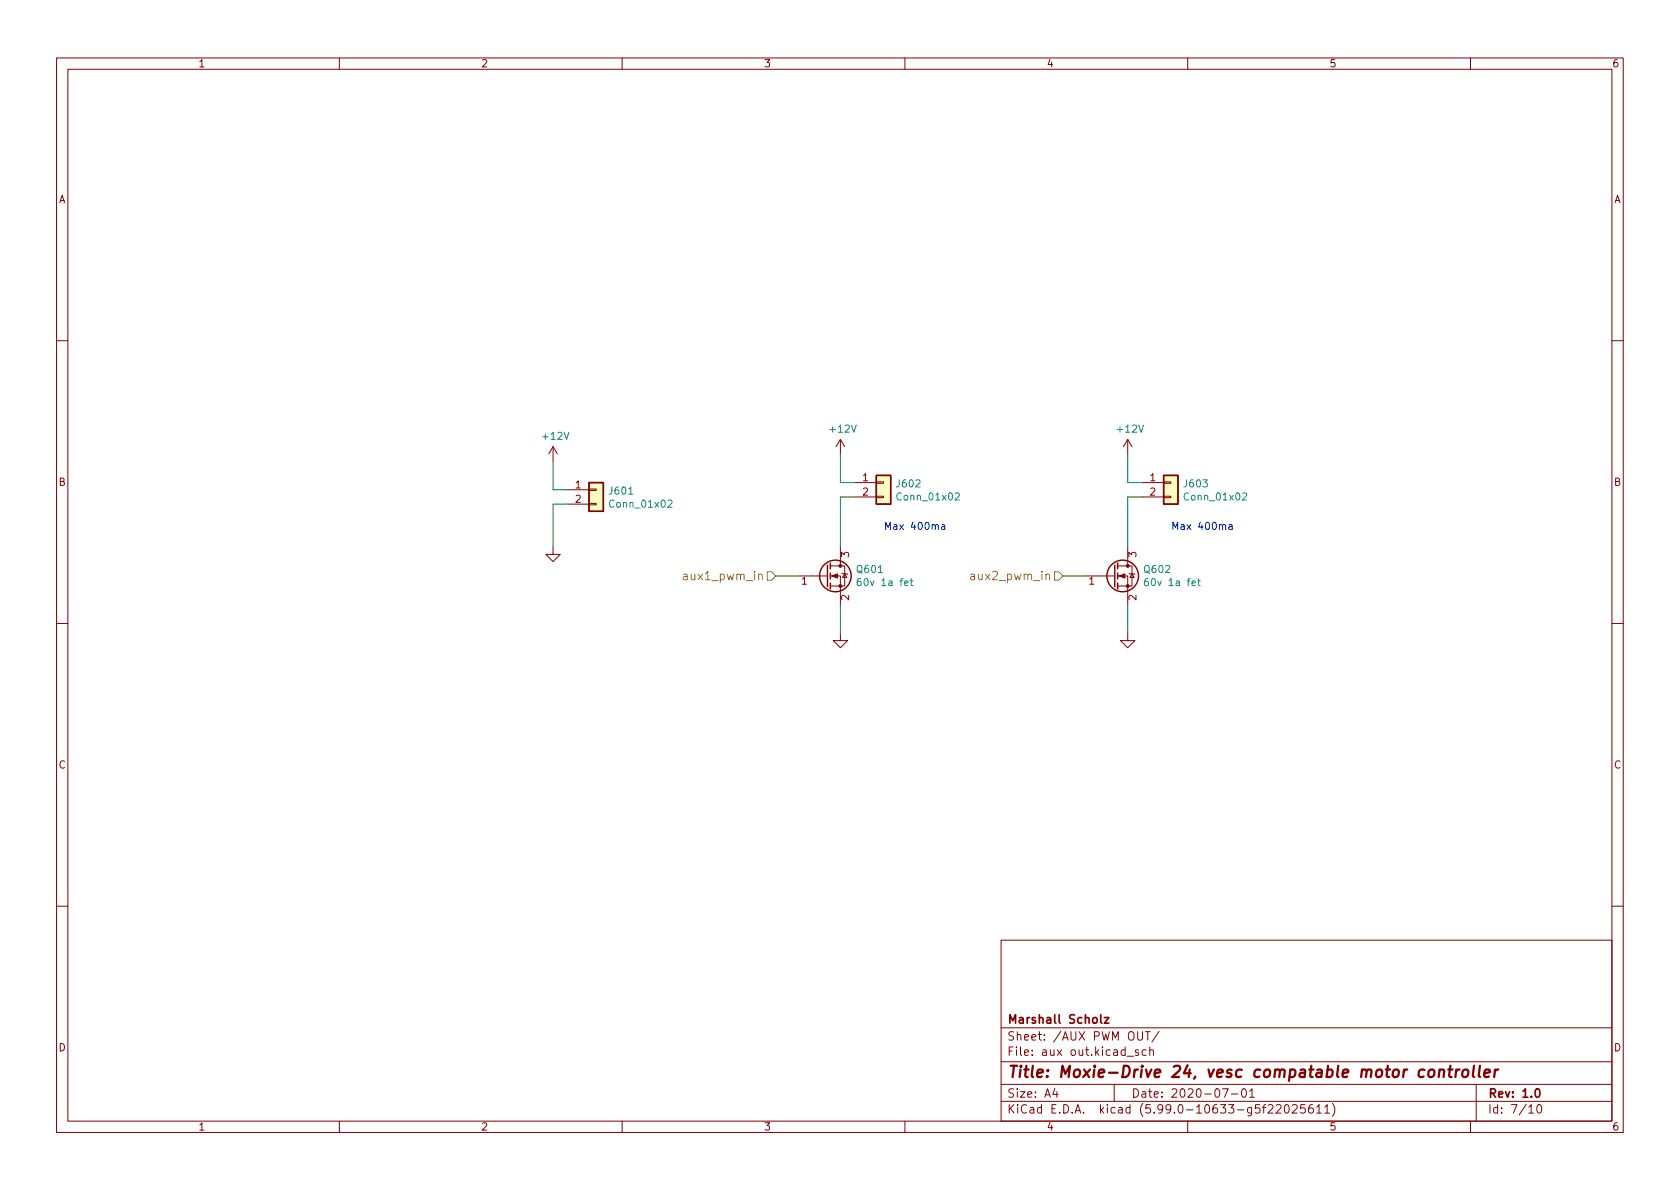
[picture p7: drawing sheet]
<svg xmlns="http://www.w3.org/2000/svg" width="297mm" height="210mm" viewBox="0 0 297 210" stroke-linecap="round" stroke-linejoin="round" font-family="sans-serif">
<g fill="none" stroke="#840000" stroke-width=".18">
<path d="M10 10.2h277v190.1h-277zM12 12.2h273v186.1h-273zM60 10.2v2M110 10.2v2M160 10.2v2M210 10.2v2M260 10.2v2M10 60.2h2M97.8 79l-.8 1.3M97.8 79v2.5M97.8 79l.8 1.3M148.6 77.7l-.8 1.3"/>
<path d="M148.6 77.7v2.6M148.6 77.7l.8 1.3M199.4 77.7l-.8 1.3M199.4 77.7v2.6M199.4 77.7l.8 1.3M285 60.2h2M97.8 96.8v1.2h-1.3l1.3 1.3 1.3-1.3h-1.3M100.3 86.6h3.8M100.3 89.1h3.8M104.1 89h1.3v.3h-1.3zM104.1 86.5h1.3v.2h-1.3zM148.6 96.8v3.3"/>
<path d="M151.1 85.3h3.8M151.1 87.9h3.8M154.9 87.8h1.3v.2h-1.3zM154.9 85.2h1.3v.3h-1.3zM199.4 96.8v3.3M201.9 85.3h3.8M201.9 87.9h3.8M205.7 87.8h1.3v.2h-1.3zM205.7 85.2h1.3v.3h-1.3zM10 110.2h2M141 101.8h5.3M146.8 101.8h1.8v5.1"/>
<path d="M146.8 100.1h2.6v3.5h-2.6M148.6 112v1.3h-1.3l1.3 1.2 1.3-1.2h-1.3M148.8 101.3l.2 .2h.7l.2 .1M149.4 101.5l.3 .6h-.7zM191.8 101.8h5.3M197.6 101.8h1.8v5.1M197.6 100.1h2.6v3.5h-2.6M199.4 112v1.3h-1.3l1.3 1.2 1.3-1.2h-1.3M199.6 101.3l.2 .2h.7l.2 .1M200.2 101.5l.3 .6h-.7zM285 110.2h2M10 160.2h2"/>
<path d="M177 166.3h108v32h-108zM285 160.2h2M60 198.3v2M110 198.3v2M160 198.3v2M177 194.8h108M177 191.8h108M177 187.8h108M177 181.8h108M186.5 192.5l-.4 1h1M186.9 193v1M197 191.8v3"/>
<path d="M199.3 186.8h1.1M201.1 182.4v1.2l.3 .3h.5l.1-.3v-1.2M201.3 185.7l-.4-.1-.2 .2 .1 .3 .5 .1v.4h-.6M202.5 182.4h.9M202.6 185.7l-.4-.1-.3 .3v.4l.2 .3h.5M202.9 182.4v1.5M203.3 185.8l.2-.2 .4 .1v.9M203.3 185.1v1.5M204.9 182.4l-1.3 1.9M210 198.3v2M216.1 192.5h1l-.6 1.5M217.7 193.5h1.2"/>
<path d="M219.7 192.6l.2-.1a.81 .81 0 0 1 .5 .7 .81 .81 0 0 1-.3 .8h-.1a.81 .81 0 0 1-.6-.6 .81 .81 0 0 1 .3-.8zM220.9 193l.5-.5v1.5M220.9 194h.9M224.2 195.5l.6-.2 .2 .2 .1 .3-1 1h1M225.6 195.5l.6-.2 .2 .2 .1 .3-.9 1h.9M227.3 195.4l.1-.1a.81 .81 0 0 1 .6 .7 .81 .81 0 0 1-.3 .8h-.1a.81 .81 0 0 1-.6-.6 .81 .81 0 0 1 .3-.8zM228.5 195.5l.6-.2 .2 .2 .1 .3-1 1h1M230.7 195.3h-.7l-.1 .7 .2-.1 .5 .1 .2 .2-.1 .5-.2 .1-.6-.1M232.1 195.3a.59 .59 0 0 0-.7 .7v.5l.1 .3h.4l.2-.1 .1-.5-.1-.2-.5-.1-.2 .3M232.8 195.8l.4-.5v1.5M232.8 196.8h.8M234.2 195.8l.4-.5v1.5"/>
<path d="M234.2 196.8h.9M235.6 195.1a1.72 1.72 0 0 1 0 2.3M260 198.3v2M261 191.8v6.5M270.3 195.8l.4-.5v1.5M270.3 196.8h.9M271.9 195.4l.2-.1a.81 .81 0 0 1 .6 .7 .81 .81 0 0 1-.3 .8h-.2a.81 .81 0 0 1-.6-.6 .81 .81 0 0 1 .3-.8z"/>
</g>
<path d="M194.6 179.4v1.3l.2 .2M195.3 179.9h.8l-.8 1h.8M271.6 192.6l.2-.1a.82 .82 0 0 1 .6 .7 .82 .82 0 0 1-.3 .8h-.2a.81 .81 0 0 1-.6-.6 .81 .81 0 0 1 .3-.8z" fill="none" stroke="#840000" stroke-width=".3"/>
<g fill="none" stroke="#840000" stroke-width=".4">
<path d="M252.7 189.3a.52 .52 0 0 1 .5-.2 .52 .52 0 0 1 .4 .4v.6a.55 .55 0 0 1-.6 .4 .55 .55 0 0 1-.5-.4zM254.5 189.3a.49 .49 0 0 1 .9 .1l-.2 1.1M254.5 189.1l-.1 1.4M256.1 189.1h.7M256.4 188.5l-.2 1.7 .1 .2 .4 .1M257.5 189.1l-.2 1.4M258.1 189.1l-.4 .1-.3 .3M258.7 189.3a.52 .52 0 0 1 .5-.2 .52 .52 0 0 1 .4 .4v.6a.55 .55 0 0 1-.6 .4 .55 .55 0 0 1-.5-.4zM260.6 188.5l-.2 1.7 .3 .3M261.7 188.5l-.2 1.7 .2 .3M262.5 189.8l.9-.2v-.4l-.2-.1-.6 .1-.2 1 .3 .3 .5-.1M264.3 189.1l-.1 1.4"/>
<path d="M264.9 189.1l-.4 .1-.2 .3"/>
</g>
<g fill="#ffffc2" stroke="#ffffc2" stroke-width=".18">
<path d="M104.1 85.3h2.6v5.1h-2.6z"/>
<path d="M205.7 84.1h2.6v5h-2.6z"/>
<path d="M154.9 84.1h2.6v5h-2.6z"/>
</g>
<g fill="none" stroke="#840000" stroke-width=".25">
<path d="M104.1 85.3h2.6v5.1h-2.6zM146.3 99.9v3.9M146.8 99.6v1M154.9 84.1h2.6v5h-2.6zM197.1 99.9v3.9M197.6 99.6v1M205.7 84.1h2.6v5h-2.6zM146.8 101.3v1.1M146.8 103.1v1M197.6 101.3v1.1M197.6 103.1v1"/>
<circle cx="147.7" cy="101.8" r="2.79"/>
<circle cx="198.5" cy="101.8" r="2.79"/>
</g>
<path d="M118.1 88.5l.5-.1 .2 .4-.8 .9h.8M168.9 87.3l.5-.1 .2 .3-.8 .9h.8M219.7 87.3l.5-.1 .2 .3-.8 .9h.8M152.2 102.3l-.4 .1a.86 .86 0 0 0 0 1.2l.4-.2 .1-.4-.3-.2h-.2l-.2 .2M160.9 102.7h.5M161.1 102.3v1.1l.3 .2M203 102.3l-.4 .1a.86 .86 0 0 0 0 1.2l.4-.2 .1-.4-.3-.2h-.2l-.2 .2M211.7 102.7h.5M211.9 102.3v1.1l.3 .2" fill="none" stroke="#008484" stroke-width=".18"/>
<g fill="#840000" stroke="#840000" stroke-width=".18">
<path d="M197.9 101.8l1-.3v.7z"/>
<path d="M147.1 101.8l1-.3v.7z"/>
<circle cx="199.4" cy="103.6" r=".25"/>
<circle cx="199.4" cy="100.1" r=".25"/>
<circle cx="148.6" cy="103.6" r=".25"/>
<circle cx="148.6" cy="100.1" r=".25"/>
</g>
<path d="M120.9 101.6h.5l.1 .9M121.5 101.9l-.5 .1a.29 .29 0 0 0-.2 .2 .29 .29 0 0 0 .2 .3h.5M135.7 101.1h.7l.8 .7-.8 .8h-.7zM171.7 101.6h.5l.1 .9M172.3 101.9l-.5 .1a.29 .29 0 0 0-.2 .2 .29 .29 0 0 0 .2 .3h.5M186.5 101.1h.7l.8 .7-.8 .8h-.7z" fill="none" stroke="#848400" stroke-width=".18"/>
<path d="M166.5 92.8h.5l.1 .8M167.1 93.1h-.5l-.2 .2 .2 .3h.5M217.3 92.8h.5l.1 .8M217.9 93.1h-.5l-.2 .2 .2 .3h.5" fill="none" stroke="#0000c2" stroke-width=".18"/>
<path d="M97.8 81.5v5.1h2.5M100.3 89.1h-2.5v7.7M148.6 80.3v5h2.5M151.1 87.9h-2.5v8.9M199.4 80.3v5h2.5M201.9 87.9h-2.5v8.9M137.2 101.8h3.8M148.6 106.9v5.1M188 101.8h3.8M199.4 106.9v5.1" fill="none" stroke="#008400" stroke-width=".18"/>
<text font-size="2.8" fill="#840000" x="178" y="190.6">Title: Moxie-Drive 24, vesc compatable motor controller</text>
<g font-size="2.1" fill="#848400">
<text x="121.5" y="102.6">aux1_pwm_in</text>
<text x="172.3" y="102.6">aux2_pwm_in</text>
</g>
<g font-size="2.1" fill="#840000">
<text x="178" y="184">Sheet: /AUX PWM OUT/</text>
<text x="178" y="181">Marshall Scholz</text>
<text x="178" y="186.7">File: aux out.kicad_sch</text>
<text x="178" y="196.9">KiCad E.D.A. kicad (5.99.0-10633-g5f22025611)</text>
<text x="178" y="194.1">Size: A4</text>
<text x="200" y="194.1">Date: 2020-07-01</text>
<text x="263" y="194.1">Rev: 1.0</text>
<text x="263" y="196.9">Id: 7/10</text>
</g>
<g font-size="1.8" fill="#840000">
<text x="35" y="11.9">1</text>
<text x="85" y="11.9">2</text>
<text x="135" y="11.9">3</text>
<text x="185" y="11.9">4</text>
<text x="235" y="11.9">5</text>
<text x="285" y="11.9">6</text>
<text x="10.3" y="35.9">A</text>
<text x="285.3" y="35.9">A</text>
<text x="10.3" y="85.9">B</text>
<text x="101.7" y="86.4">1</text>
<text x="101.7" y="88.9">2</text>
<text x="152.5" y="85.1">1</text>
<text x="152.5" y="87.6">2</text>
<text x="203.3" y="85.1">1</text>
<text x="203.3" y="87.6">2</text>
<text x="285.3" y="85.9">B</text>
<text x="150.1" y="98.5" transform="rotate(-90 150.1 98.5)">3</text>
<text x="200.9" y="98.5" transform="rotate(-90 200.9 98.5)">3</text>
<text x="141.7" y="103.4">1</text>
<text x="150.1" y="106.2" transform="rotate(-90 150.1 106.2)">2</text>
<text x="192.5" y="103.4">1</text>
<text x="200.9" y="106.2" transform="rotate(-90 200.9 106.2)">2</text>
<text x="10.3" y="135.9">C</text>
<text x="285.3" y="135.9">C</text>
<text x="10.3" y="185.9">D</text>
<text x="285.3" y="185.9">D</text>
<text x="35" y="199.9">1</text>
<text x="85" y="199.9">2</text>
<text x="135" y="199.9">3</text>
<text x="185" y="199.9">4</text>
<text x="235" y="199.9">5</text>
<text x="285" y="199.9">6</text>
</g>
<g font-size="1.8" fill="#008484">
<text x="96.1" y="77.8">+12V</text>
<text x="146.9" y="76.5">+12V</text>
<text x="197.7" y="76.5">+12V</text>
<text x="107.9" y="87.4">J601</text>
<text x="108.1" y="89.8">Conn_01x02</text>
<text x="158.7" y="86.2">J602</text>
<text x="158.9" y="88.5">Conn_01x02</text>
<text x="209.5" y="86.2">J603</text>
<text x="209.7" y="88.5">Conn_01x02</text>
<text x="151.6" y="101.3">Q601</text>
<text x="202.4" y="101.3">Q602</text>
<text x="152.4" y="103.6">60v 1a fet</text>
<text x="203.2" y="103.6">60v 1a fet</text>
</g>
<g font-size="1.8" fill="#0000c2">
<text x="156.2" y="93.7">Max 400ma</text>
<text x="207" y="93.7">Max 400ma</text>
</g>
</svg>
